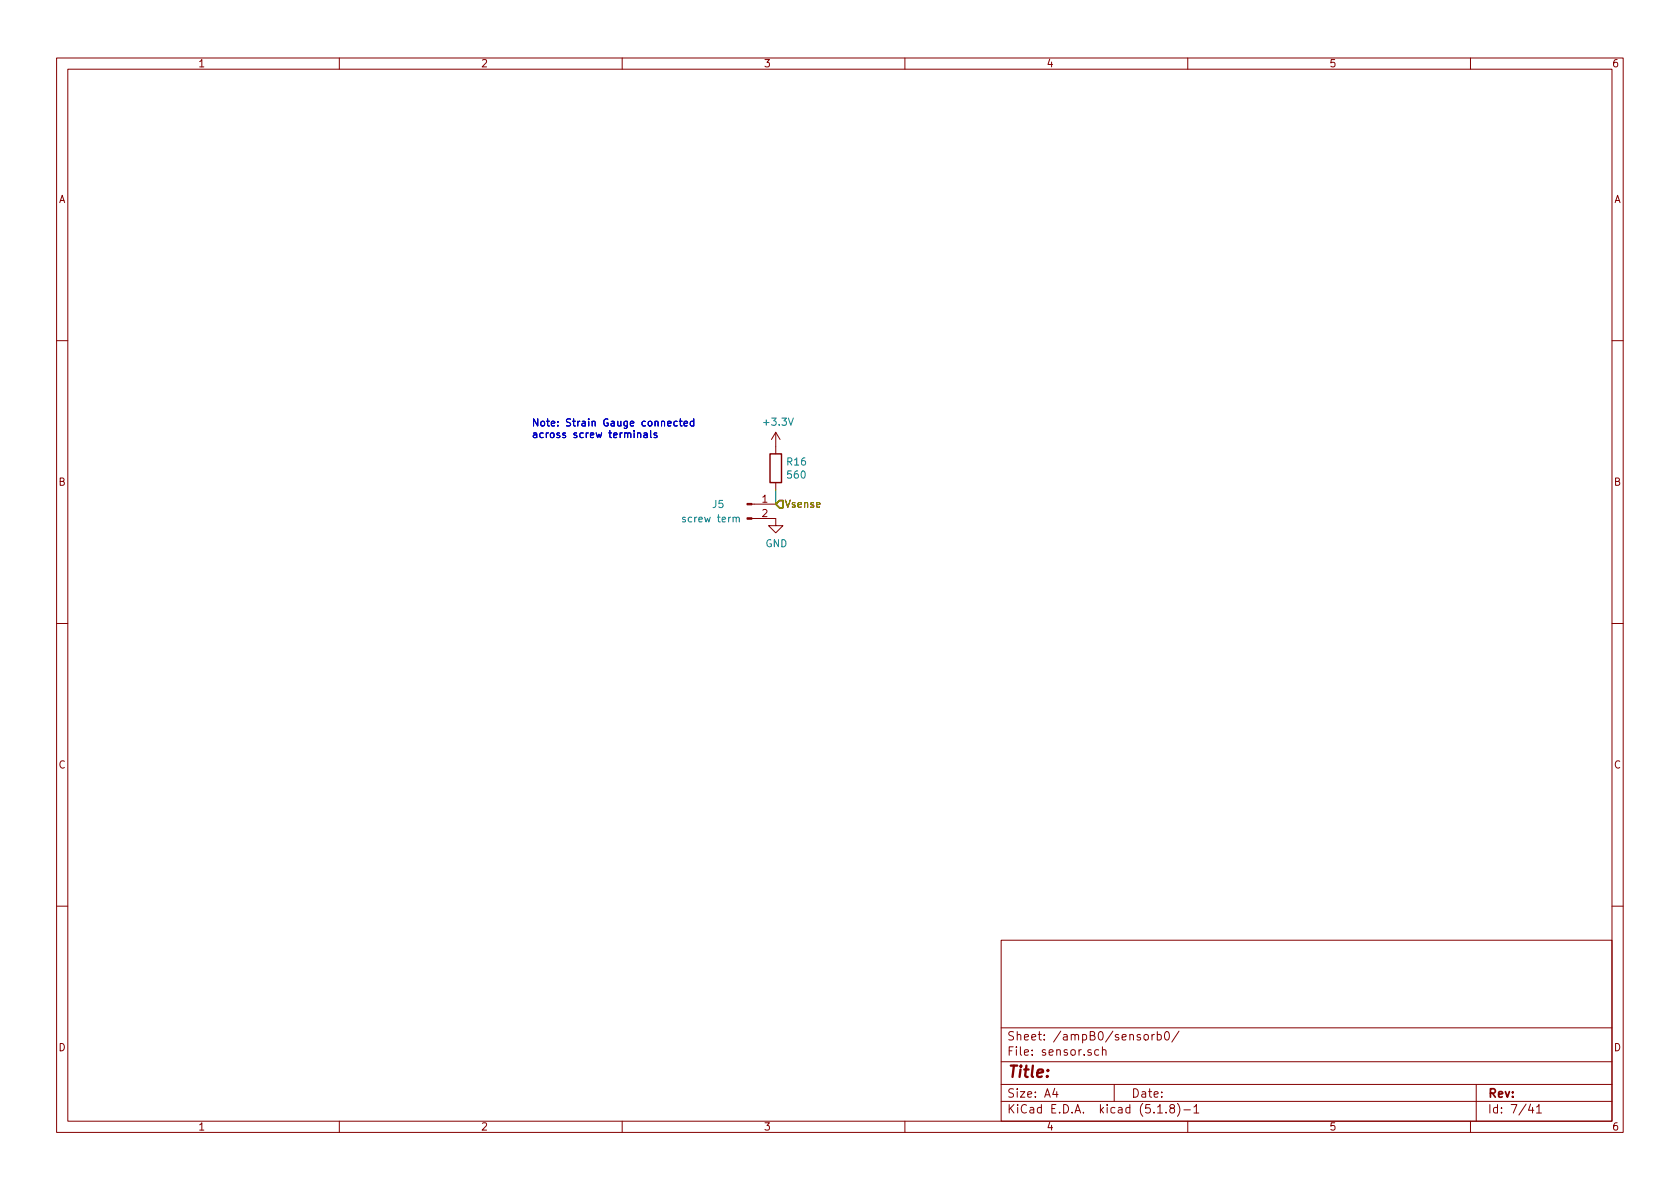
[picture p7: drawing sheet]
<svg xmlns="http://www.w3.org/2000/svg" width="297mm" height="210mm" viewBox="0 0 297 210" stroke-linecap="round" stroke-linejoin="round" font-family="sans-serif">
<g fill="none" stroke="#840000" stroke-width=".18">
<path d="M10 10.3h277v189.9h-277zM12 12.2h273v186.1h-273zM60 10.3v1.9M110 10.3v1.9M160 10.3v1.9M210 10.3v1.9M260 10.3v1.9M10 60.2h2M137.2 76.4v3.9M137.2 76.4l-.8 1.3M137.2 76.4l.7 1.3M285 60.2h2"/>
<path d="M132.9 91.7h4.3v1.3h1.2l-1.2 1.2-1.3-1.2h1.3M132.9 89.1h4.3M137.2 85.3v1.3M10 110.3h2M285 110.3h2M10 160.2h2M177 166.3h108v32h-108zM285 160.2h2M60 198.3v1.9M110 198.3v1.9M160 198.3v1.9M177 194.8h108"/>
<path d="M177 191.8h108M177 187.8h108M177 181.8h108M186.5 192.5l-.4 1h1M186.8 193v1M194.3 185.7l-.5-.1-.3 .3 .1 .6 .2 .1 .5-.1M194.9 185.7h.1a.37 .37 0 0 1 .6 .1v.8M194.9 185.1v1.5M197 191.8v3M202.3 183.1l.2-.2 .5 .2v.7l-.2 .1-.5-.1zM203.7 182.9v1M204.1 182.9l-.4 .3"/>
<path d="M204.6 183l.5-.1 .2 .3v.6l-.2 .1-.5-.1M204.6 182.4v1.5M204.7 196.8h.8M206 182.6l.2-.2a.81 .81 0 0 1 .6 .6 .81 .81 0 0 1-.2 .8l-.2 .1a.79 .79 0 0 1-.4-1.3zM206.2 196.7v.1M207.1 196l-.3-.3 .2-.3a.48 .48 0 0 1 .6 .1l-.1 .4a.52 .52 0 0 0-.6 .2 .52 .52 0 0 0 .1 .6l.4 .1 .2-.1 .1-.4-.3-.3M208.2 195.1a1.71 1.71 0 0 1 0 2.3M208.5 182.3l-1.3 2M209.3 196.3h1.2M210 198.3v1.9M211.1 195.8l.4-.5v1.5M211.1 196.8h.9"/>
<path d="M260 198.3v1.9M261 191.8v6.5M270.6 195.2l-.3 1.1h.9M271 195.8v1M271.7 195.8l.4-.5v1.5M271.7 196.8h.8"/>
</g>
<g fill="#840000" stroke="#840000" stroke-width=".18">
<path d="M132.1 91.6h.8v.2h-.8z"/>
<path d="M132.1 89h.8v.3h-.8z"/>
</g>
<path d="M130.2 91.6l.2-.1h.3v.8" fill="none" stroke="#008484" stroke-width=".18"/>
<path d="M136.1 80.3h2.1v5h-2.1z" fill="none" stroke="#840000" stroke-width=".25"/>
<path d="M137.2 86.6v2.5" fill="none" stroke="#008400" stroke-width=".18"/>
<path d="M137.8 88.5h.6v1.3h-.6l-.6-.7z" fill="none" stroke="#848400" stroke-width=".25"/>
<g fill="none" stroke="#0000c2" stroke-width=".18">
<path d="M112.7 76.7l.2-.2 .3 .1 .1 .8M112.7 76.5v.9M113.9 76.6h.5v.8M114.4 76.9h-.4l-.2 .2 .1 .2h.5M115 76.1v1.1l.2 .2M116.1 76.6l-.3-.1-.2 .2 .1 .2 .4 .1v.3h-.5M118.1 74.9l.6-.1-.1-.3h-.4l-.1 .2v.6h.5M119.7 74.5h-.3l-.2 .2 .1 .6h.4M120.1 74.5h.5M120.3 74.1v1.1l.3 .1M121 74.9l.6-.1-.1-.3h-.4l-.1 .2v.6h.5M122.7 74.5h-.4l-.3 .2 .2 .6h.5"/>
<path d="M122.7 74.1v1.2"/>
</g>
<text font-size="2.8" fill="#840000" x="178" y="190.5">Title:</text>
<g font-size="2.1" fill="#840000">
<text x="178" y="184">Sheet: /ampB0/sensorb0/</text>
<text x="178" y="186.7">File: sensor.sch</text>
<text x="178" y="196.9">KiCad E.D.A. kicad (5.1.8)-1</text>
<text x="178" y="194.1">Size: A4</text>
<text x="200" y="194.1">Date:</text>
<text x="263" y="194.1">Rev:</text>
<text x="263" y="196.9">Id: 7/41</text>
</g>
<g font-size="1.8" fill="#840000">
<text x="35" y="11.9">1</text>
<text x="85" y="11.9">2</text>
<text x="135" y="11.9">3</text>
<text x="185" y="11.9">4</text>
<text x="235" y="11.9">5</text>
<text x="285" y="11.9">6</text>
<text x="10.4" y="35.9">A</text>
<text x="285.4" y="35.9">A</text>
<text x="10.4" y="85.9">B</text>
<text x="134.8" y="88.9">1</text>
<text x="285.4" y="85.9">B</text>
<text x="134.8" y="91.4">2</text>
<text x="10.4" y="135.9">C</text>
<text x="285.4" y="135.9">C</text>
<text x="10.4" y="185.9">D</text>
<text x="285.4" y="185.9">D</text>
<text x="35" y="199.9">1</text>
<text x="85" y="199.9">2</text>
<text x="135" y="199.9">3</text>
<text x="185" y="199.9">4</text>
<text x="235" y="199.9">5</text>
<text x="285" y="199.9">6</text>
</g>
<g font-size="1.8" fill="#0000c2">
<text x="94" y="75.4">Note: Strain Gauge connected</text>
<text x="94" y="77.5">across screw terminals</text>
</g>
<g font-size="1.8" fill="#008484">
<text x="135.2" y="75.3">+3.3V</text>
<text x="139.2" y="82.3">R16</text>
<text x="126" y="89.8">J5</text>
<text x="139.3" y="84.6">560</text>
<text x="121.1" y="92.4">screw term</text>
<text x="135.3" y="96.8">GND</text>
</g>
<text font-size="1.8" fill="#848400" x="138.7" y="89.8">Vsense</text>
</svg>
